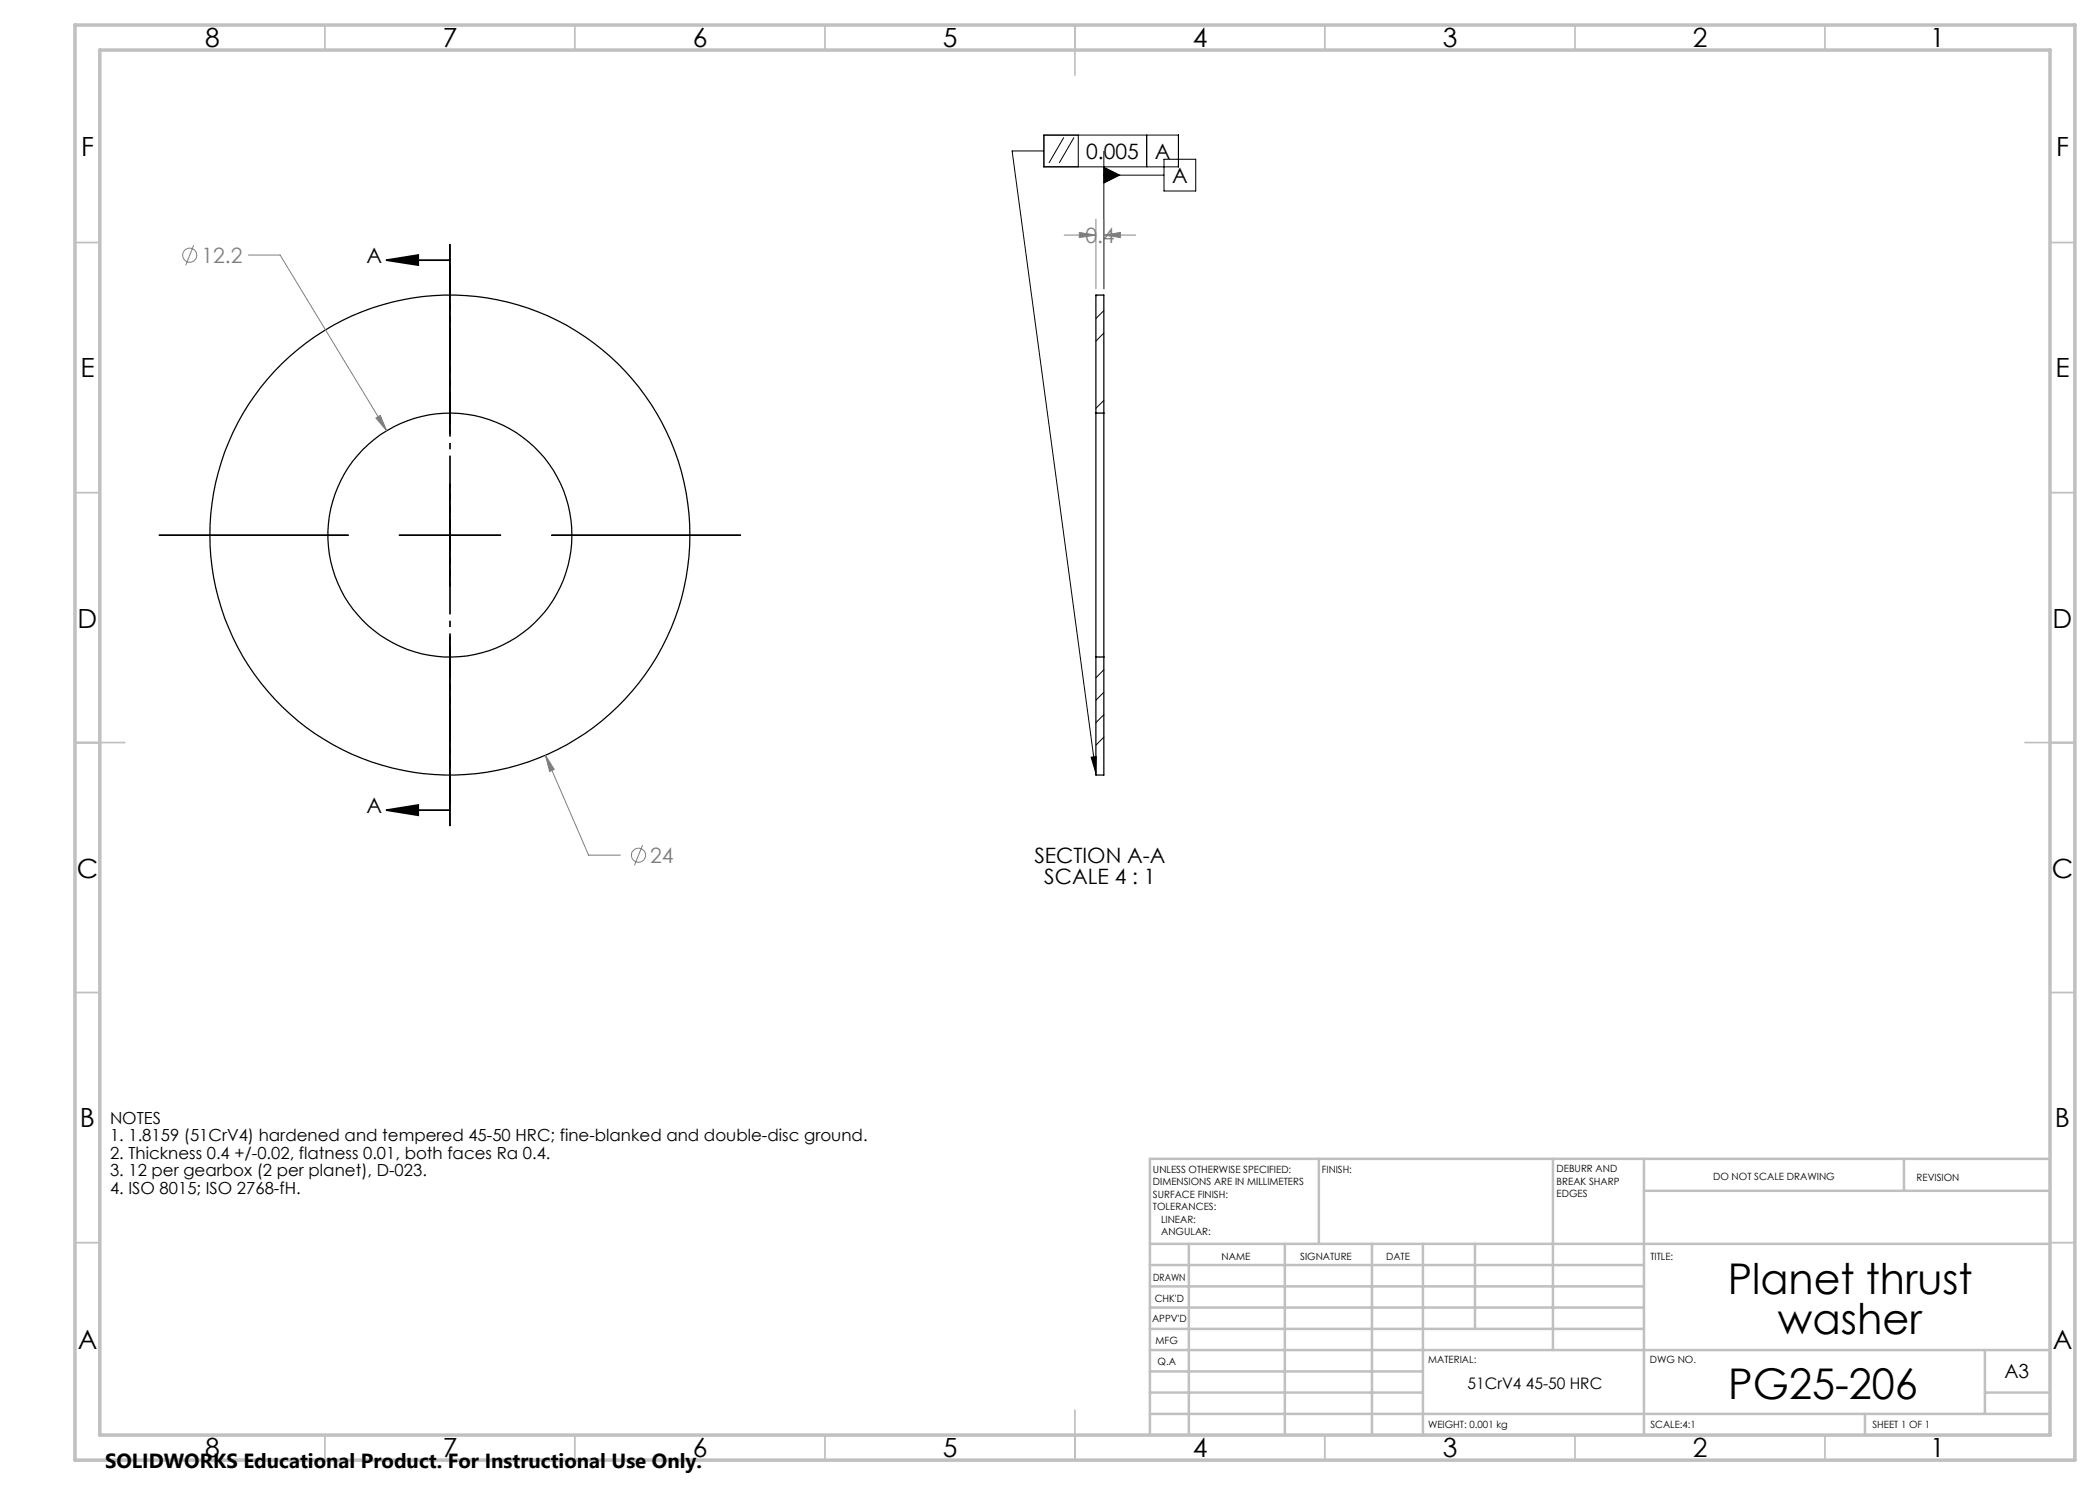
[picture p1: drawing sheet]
<svg xmlns="http://www.w3.org/2000/svg" width="420mm" height="297mm" viewBox="0 0 420 297" stroke-linecap="round" stroke-linejoin="round" font-family="sans-serif">
<g fill="none" stroke="#000" stroke-width=".25">
<path d="M219.2 82.6v48.8M219.2 82.6v-23.6h1.6v23.6M219.2 82.6h1.6M220.8 82.6v48.8M219.2 131.4h1.6M219.2 131.4v23.6h1.6v-23.6"/>
<circle cx="90" cy="107" r="48"/>
<circle cx="90" cy="107" r="24.4"/>
</g>
<g fill="none" stroke="#000" stroke-width=".2">
<path d="M208.8 27h26.9v6.4h-26.9zM208.8 30.2h-6.4l16.8 124.5M212.8 27.5l-3 5.1M214.8 27.5l-3 5.1M215.7 27v6.4M220.8 33.4l3.1 1.6-3.1 1.6zM220.8 35h12M220.8 30.3v27.4M229.3 27v6.4M232.8 31.9h6.3v6.3h-6.3zM90 48.9v37.8M219.4 59l-.2 .2"/>
<path d="M220.8 62.1l-1.6 1.6M220.8 66.6l-1.6 1.6M90 96.9v20.3M220.8 80.1l-1.6 1.6M31.8 107h37.9M79.8 107h20.4M110.3 107h37.8M90 127.3v37.9M220.8 133.9l-1.6 1.7M220.8 138.5l-1.6 1.5M218.2 151.4l1.1-.1-.1 3.4zM220.8 142.9l-1.6 1.6"/>
<path d="M220.8 147.4l-1.6 1.6"/>
</g>
<g fill="none" stroke="#808080" stroke-width=".2">
<path d="M38.7 49l-1.6 4.1M49.7 51h6.3l21.3 35.1M212.8 47h6.4M215.9 46.5l3.3 .5-3.3 .5zM219.2 43.8v13.9M220.8 47l3.3-.5v1zM220.8 43.8v13.9M220.8 47h6.3M75.2 83.6l.9-.5 1.2 3zM109.1 151.1l1.7 2.8-.9 .4zM109.1 151.1l8.6 19.9h6.4M128.5 169l-1.6 4.1"/>
<circle cx="38" cy="51.1" r="1.41"/>
<circle cx="127.7" cy="171" r="1.41"/>
</g>
<path d="M77.3 52l6.3-1v2zM77.3 52h12.7M77.3 162l6.3-1v2.1zM77.3 162h12.7" fill="none" stroke="#000" stroke-width=".35"/>
<path d="M90 52v110" fill="none" stroke="#000" stroke-width=".35" stroke-dasharray="6.3 1.3 1.3 1.3 1.3 1.3" stroke-dashoffset="-1" stroke-linecap="butt"/>
<g fill="none" stroke="#c0c0c0" stroke-width=".35">
<path d="M65 5v5M115 5v5M165 5v5M215 5v10M265 5v5M315 5v5M365 5v5M15 48.5h5M410 48.5h5M15 98.5h5M410 98.5h5M15 148.5h10"/>
<path d="M405 148.5h10M15 198.5h5M410 198.5h5M15 248.5h5M410 248.5h5M65 287v5M115 287v5M165 287v5M215 282v10M265 287v5M315 287v5M365 287v5"/>
</g>
<g fill="none" stroke="#c0c0c0" stroke-width=".5">
<path d="M263.8 231.8v17M310.6 231.8v38.2M328.8 231.8v55.2M328.8 238.2h81.2M380.8 231.8v6.4M410 231.8h-180v55.2M230 248.8h180M230 257.3h98.8M230 253h98.8M237.8 248.8v38.2M257 248.8v38.2M274.4 248.8v38.2"/>
<path d="M284.6 248.8v38.2M295 248.8v17M230 265.8h98.8M230 261.5h98.8M230 278.5h54.6M230 274.3h54.6M230 270h180M397 278.5h13M397 270v12.8M230 282.8h180M373 282.8v4.2"/>
</g>
<path d="M15 5h400v287h-400zM20 10h390v277h-390z" fill="none" stroke="#c0c0c0" stroke-width=".7"/>
<g fill="#000">
<path d="M77.3 52l6.3-1v2zM77.3 162l6.3-1v2.1z"/>
<path d="M218.2 151.4l1.1-.1-.1 3.4zM220.8 33.4l3.1 1.6-3.1 1.6z"/>
</g>
<path d="M109.1 151.1l.8 3.2 .9-.4zM75.2 83.6l2.1 2.5-1.2-3zM220.8 47l3.3-.5v1zM215.9 46.5l3.3 .5-3.3 .5z" fill="#808080"/>
<g font-size="8.5">
<text x="345.5" y="258.8">Planet thrust</text>
<text x="355.6" y="266.9">washer</text>
<text x="345.7" y="279.7">PG25-206</text>
</g>
<g font-size="5.3">
<text x="41" y="9.5">8</text>
<text x="88.5" y="9.5">7</text>
<text x="138.5" y="9.5">6</text>
<text x="188.5" y="9.5">5</text>
<text x="238.5" y="9.5">4</text>
<text x="288.5" y="9.5">3</text>
<text x="338.5" y="9.5">2</text>
<text x="386" y="9.5">1</text>
<text x="16.2" y="31.3">F</text>
<text x="411.2" y="31.3">F</text>
<text x="16.1" y="75.5">E</text>
<text x="411.1" y="75.5">E</text>
<text x="15.5" y="125.5">D</text>
<text x="410.5" y="125.5">D</text>
<text x="15.4" y="175.5">C</text>
<text x="410.4" y="175.5">C</text>
<text x="16" y="225.5">B</text>
<text x="411" y="225.5">B</text>
<text x="15.5" y="269.8">A</text>
<text x="410.5" y="269.8">A</text>
<text x="41" y="291.5">8</text>
<text x="88.5" y="291.5">7</text>
<text x="138.5" y="291.5">6</text>
<text x="188.5" y="291.5">5</text>
<text x="238.5" y="291.5">4</text>
<text x="288.5" y="291.5">3</text>
<text x="338.5" y="291.5">2</text>
<text x="386" y="291.5">1</text>
</g>
<g font-size="4.2">
<text x="217.2" y="31.8">0.005</text>
<text x="231" y="31.8">A</text>
<text x="234.4" y="36.6">A</text>
<text x="73.3" y="52.7">A</text>
<text x="73.3" y="162.7">A</text>
<text x="206.9" y="172.6">SECTION A-A</text>
<text x="208.9" y="176.8">SCALE 4 : 1</text>
</g>
<g font-size="4.2" fill="#808080">
<text x="40.3" y="52.6">12.2</text>
<text x="217.1" y="48.6">0.4</text>
<text x="130" y="172.6">24</text>
</g>
<text font-size="4.1" x="21" y="293.7">SOLIDWORKS Educational Product. For Instructional Use Only.</text>
<text font-size="3.9" x="400.9" y="275.5">A3</text>
<g font-size="3.3">
<text x="22" y="224.8">NOTES</text>
<text x="22" y="228.3">1. 1.8159 (51CrV4) hardened and tempered 45-50 HRC; fine-blanked and double-disc ground.</text>
<text x="22" y="231.8">2. Thickness 0.4 +/-0.02, flatness 0.01, both faces Ra 0.4.</text>
<text x="22" y="235.3">3. 12 per gearbox (2 per planet), D-023.</text>
<text x="22" y="238.8">4. ISO 8015; ISO 2768-fH.</text>
</g>
<text font-size="3.2" x="293.5" y="277.9">51CrV4 45-50 HRC</text>
<g font-size="2">
<text x="230.6" y="234.6">UNLESS OTHERWISE SPECIFIED:</text>
<text x="230.6" y="237.1">DIMENSIONS ARE IN MILLIMETERS</text>
<text x="230.6" y="239.6">SURFACE FINISH:</text>
<text x="264.4" y="234.6">FINISH:</text>
<text x="311.3" y="234.5">DEBURR AND</text>
<text x="311.3" y="237">BREAK SHARP</text>
<text x="311.3" y="239.5">EDGES</text>
<text x="342.6" y="236">DO NOT SCALE DRAWING</text>
<text x="383.3" y="236.2">REVISION</text>
<text x="230.6" y="242.1">TOLERANCES:</text>
<text x="232.2" y="244.6">LINEAR:</text>
<text x="232.2" y="247.1">ANGULAR:</text>
<text x="244.3" y="252">NAME</text>
<text x="260" y="251.9">SIGNATURE</text>
<text x="277.2" y="251.9">DATE</text>
<text x="330.1" y="251.9">TITLE:</text>
<text x="230.6" y="256.1">DRAWN</text>
<text x="230.9" y="260.3">CHK'D</text>
<text x="230.4" y="264.4">APPV'D</text>
<text x="231.1" y="268.8">MFG</text>
<text x="231.5" y="273">Q.A</text>
<text x="285.6" y="272.5">MATERIAL:</text>
<text x="330" y="272.5">DWG NO.</text>
<text x="285.6" y="285.5">WEIGHT: 0.001 kg</text>
<text x="330.1" y="285.6">SCALE:4:1</text>
<text x="374.5" y="285.6">SHEET 1 OF 1</text>
</g>
</svg>
